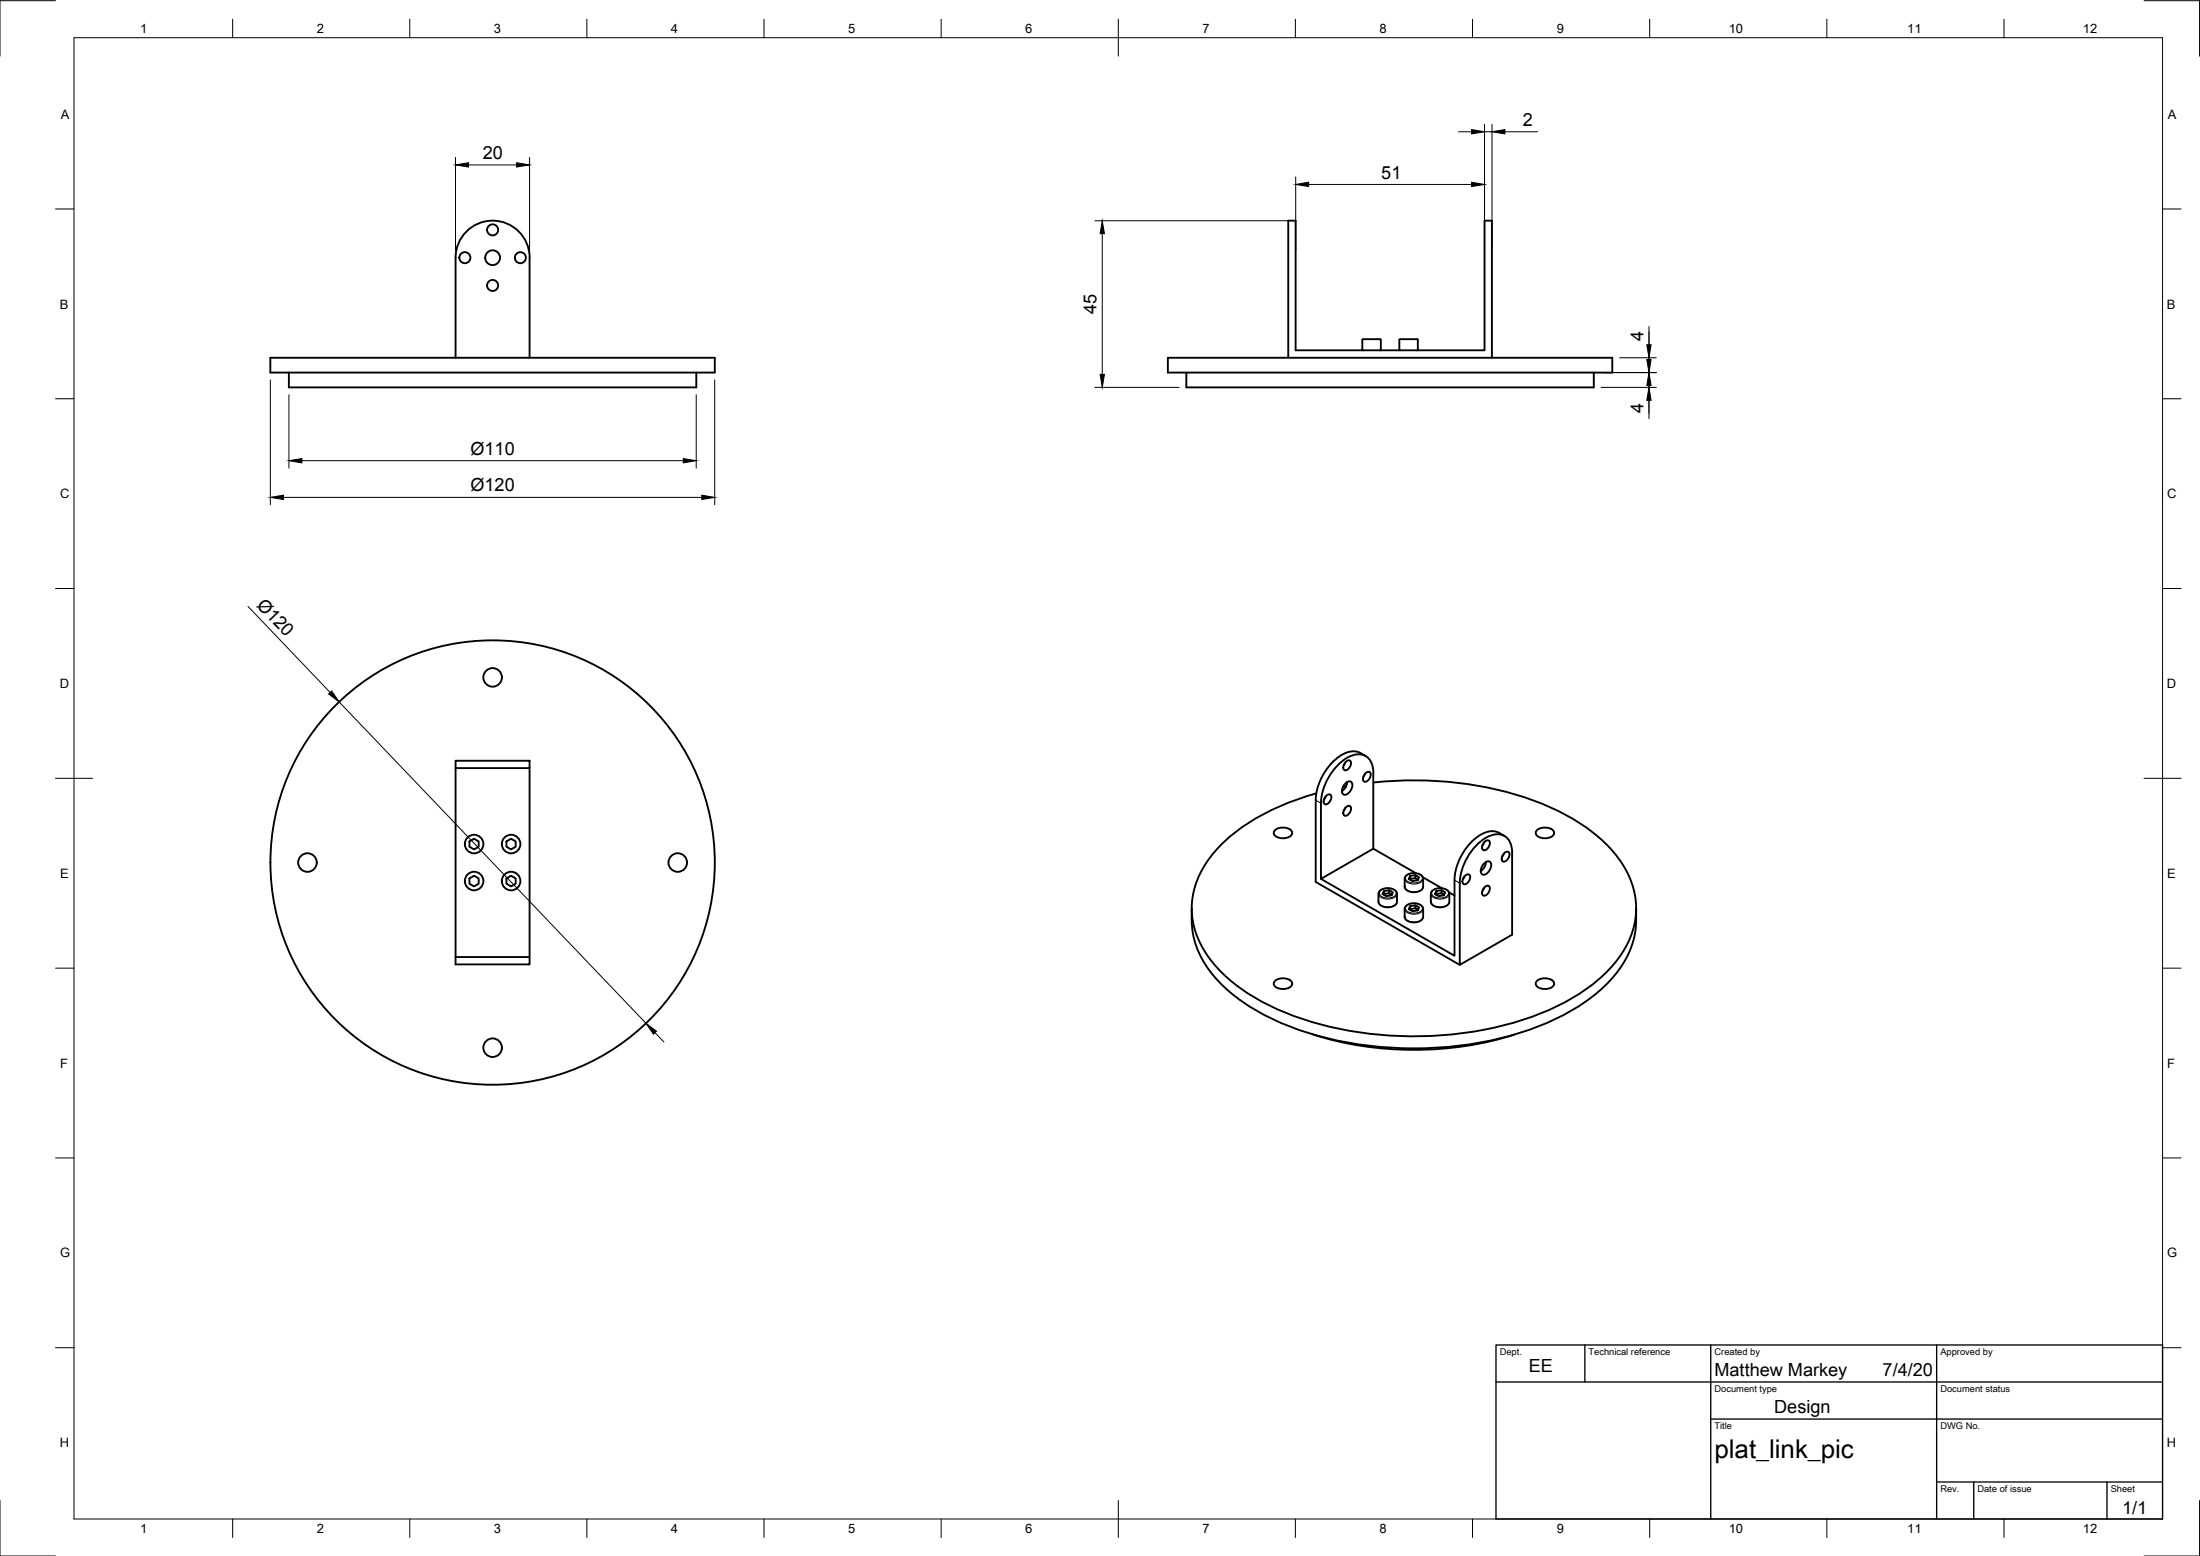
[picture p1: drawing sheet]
<svg xmlns="http://www.w3.org/2000/svg" width="594mm" height="420mm" viewBox="0 0 594 420" stroke-linecap="round" stroke-linejoin="round" font-family="sans-serif">
<!-- layer: Visible -->
<g fill="none" stroke="#000" stroke-width=".51">
<path d="M143 69.6v27M143 69.6a10 10 0 0 0-10-10 10 10 0 0 0-10 10v27M73 96.6h120v4h-120zM315.4 96.6h120v4h-120zM347.9 96.6v-37h2v35h51v-35h2v37M372.7 94.6l.2-.2v-2.6a3.9 3.9 0 0 0-2.5-.2h-.9a1.66 1.66 0 0 0-1.6 .2v2.6l.2 .2M377.9 91.8v2.6M377.9 94.4l.2 .2M378.1 91.6h4.6M378.1 91.6l-.2 .2M382.7 91.6l.2 .2M382.9 91.8v2.6"/>
<path d="M382.9 94.4l-.2 .2M78 100.6v4h110v-4M320.4 100.6v4h110v-4M123 205.4h20v2h-20zM123 207.4v51M143 207.4v53h-20v-2h20M356.7 216.9v20.4l14.1-8.1M356.7 216.9a15.2 15.2 0 0 1 8.1-12.8 4 4 0 0 1 6 3.5v21.6l11.5 6.6M358 215l-.5 .9M358.1 214.9a.77 .77 0 0 1 1.4 0 1.95 1.95 0 0 1-1.7 2.3 1.42 1.42 0 0 1 .3-2.3zM363.3 218.1l-.5 .9M363.3 205.8l-.5 .9"/>
<path d="M363.4 211.4a1 1 0 0 1 1.4-.3 1 1 0 0 1 .3 1.3l-.6 1.4a1.08 1.08 0 0 1-1.1 .8 1.08 1.08 0 0 1-1-1l.2-.9zM363.5 218a.77 .77 0 0 1 1.3 0 1.95 1.95 0 0 1-1.6 2.3 1.42 1.42 0 0 1 .3-2.3zM363.5 205.7a.77 .77 0 0 1 1.3 0 1.95 1.95 0 0 1-1.6 2.3 1.42 1.42 0 0 1 .3-2.3zM363.5 212.4l-.9 .1M363.8 211.2a3.1 3.1 0 0 1-1.4 2.4M367.3 203.3l1.5 .9M367.4 203.3a5.7 5.7 0 0 0-6.1 1.2 15.8 15.8 0 0 0-6 11.6v22l38.9 22.4M368.6 208.9l-.5 .9M368.8 208.8a.77 .77 0 0 1 1.3 0 1.95 1.95 0 0 1-1.6 2.3 1.42 1.42 0 0 1 .3-2.3zM370.9 211.3a94.4 94.4 0 0 1 49.1 7.3 42.3 42.3 0 0 1 18.8 15.9 21.1 21.1 0 0 1-1.2 23.5 45 45 0 0 1-20 15 97.5 97.5 0 0 1-70.5 .5 47.6 47.6 0 0 1-20.8-15.2 21.5 21.5 0 0 1 .9-27.3 48.6 48.6 0 0 1 21.5-14.6l6.8-2.2M126.8 227.2l1.2-.7 1.3 .7v1.4l-1.3 .8-1.2-.8zM126.8 237.2l1.2-.7 1.3 .7v1.4l-1.3 .8-1.2-.8z"/>
<path d="M136.8 237.2l1.2-.7 1.3 .7v1.4l-1.3 .8-1.2-.8zM136.8 227.2l1.2-.7 1.3 .7v1.4l-1.3 .8-1.2-.8zM344.3 224.2a3.4 3.4 0 0 1 4.6 .3 1.57 1.57 0 0 1-1.8 1.8l-.7 .1a2.21 2.21 0 0 1-2.5-1.5zM379.6 236.6l.8-.6 1-.2 1.4 .1 1.1 .5 .4 .8v2.3l-.3 .6-.8 .6-1.2 .2-1.2-.1-1-.5-.5-.8v-2.3zM380.8 236.5l-.4 .8 1 .6 1.4-.2 .4-.8-1-.6v.8l.7 .4M380.8 237.3l-.1 .2M382.2 236.3l-1.4 .2v.8l1.4-.2M384.2 236.9l5.2 3M395.5 236.6l-.5 .9M395.6 236.5a.77 .77 0 0 1 1.4 0 1.95 1.95 0 0 1-1.7 2.3 1.42 1.42 0 0 1 .3-2.3zM400.8 239.7l-.5 .8M400.8 227.4l-.5 .9"/>
<path d="M400.9 233a1 1 0 0 1 1.4-.3 1 1 0 0 1 .3 1.3l-.6 1.4a1.08 1.08 0 0 1-1.2 .8 1.08 1.08 0 0 1-.9-1l.1-.9zM400.9 239.5a.77 .77 0 0 1 1.4 0 1.95 1.95 0 0 1-1.7 2.3 1.42 1.42 0 0 1 .3-2.3zM400.9 227.3a.77 .77 0 0 1 1.4 0 1.95 1.95 0 0 1-1.7 2.3 1.42 1.42 0 0 1 .3-2.3zM401.3 232.7a3.1 3.1 0 0 1-1.5 2.5M404.8 224.9l1.5 .8M404.8 224.9a5.7 5.7 0 0 0-6 1.2 15.8 15.8 0 0 0-6 11.5v20.5l-36.1-20.8M406.1 230.5l-.5 .9M406.2 230.4a.77 .77 0 0 1 1.4 0 1.95 1.95 0 0 1-1.7 2.3 1.42 1.42 0 0 1 .3-2.3zM408.3 230.3v22.1l-14.1 8.1v-22a15.2 15.2 0 0 1 8.1-12.8 4 4 0 0 1 6 3.5v1.1M415 224.2a3.4 3.4 0 0 1 4.6 .3 1.57 1.57 0 0 1-1.8 1.8l-.6 .1a2.21 2.21 0 0 1-2.5-1.5zM321.8 245.3v3.2M321.8 248.5a24.6 24.6 0 0 0 8.2 17.5 61.5 61.5 0 0 0 28.5 14.4 99.3 99.3 0 0 0 56.9-3.2 49.3 49.3 0 0 0 21.7-15.2 22.6 22.6 0 0 0 4.7-13.5"/>
<path d="M372.5 240.6l.8-.5 1.2-.3 1.3 .1 .9 .5 .5 .8v2.4l-.2 .5-.8 .6-1.4 .3-1-.1-1-.4-.6-.9v-2.4zM373.7 240.6l-.4 .8 1.1 .6 1.4-.2 .3-.8-1-.6v.8l.7 .4M373.7 241.4l-.1 .2M375.1 240.4l-1.4 .2v.8l1.4-.2M379.5 244.8l1.2-.7 1.1-.2 1.1 .2 1 .4 .4 .8v2.4l-.3 .5-.8 .6-1.2 .3-1.2-.2-1-.5-.5-.7v-2.4zM380.8 244.7l-.4 .8 1 .6 1.4-.2 .4-.9-1-.5v.8l.7 .4M380.8 245.5l-.1 .1M382.2 244.5l-1.4 .2v.8l1.4-.2M386.7 240.6l.8-.5 1.1-.3 1.3 .1 1 .6 .5 .7v2.4l-.3 .5-.8 .6-1.3 .3-1.3-.2-.9-.5-.4-.7v-2.4zM387.9 240.6l-.4 .8 1 .6 1.4-.2 .4-.8-1-.6v.8l.7 .4M387.9 241.4l-.1 .2M389.3 240.4l-1.4 .2v.8l1.4-.2"/>
<path d="M391.3 241l1.5 .8M441.8 245.3v3.2M344.3 264.9a3.4 3.4 0 0 1 4.6 .3 1.57 1.57 0 0 1-1.8 1.8l-.7 .1a2.21 2.21 0 0 1-2.5-1.5zM354.6 279.3a91.3 91.3 0 0 0 54.4 0M415 264.9a3.4 3.4 0 0 1 4.6 .3 1.57 1.57 0 0 1-1.8 1.8l-.6 .1a2.21 2.21 0 0 1-2.5-1.5z"/>
<circle cx="125.5" cy="69.6" r="1.49"/>
<circle cx="133" cy="62.1" r="1.49"/>
<circle cx="133" cy="77.1" r="1.49"/>
<circle cx="133" cy="69.6" r="2"/>
<circle cx="140.5" cy="69.6" r="1.49"/>
<circle cx="133" cy="182.9" r="2.51"/>
<circle cx="83" cy="232.9" r="2.51"/>
<circle cx="128" cy="227.9" r="2.51"/>
<circle cx="128" cy="237.9" r="2.51"/>
<circle cx="133" cy="232.9" r="60"/>
<circle cx="138" cy="237.9" r="2.51"/>
<circle cx="138" cy="227.9" r="2.51"/>
<circle cx="183" cy="232.9" r="2.51"/>
<circle cx="133" cy="282.9" r="2.51"/>
</g>
<!-- layer: Visible Narrow -->
<g fill="none" stroke="#000" stroke-width=".27">
<path d="M355.3 216.1l1.4 .8M379.3 237.3a2.8 2.8 0 0 0 3.8 1.2 1.54 1.54 0 0 0 1.2-1.2M379.3 239.4a2.8 2.8 0 0 0 3.8 1.2 1.54 1.54 0 0 0 1.2-1.2M379.8 236.4a3.1 3.1 0 0 1 4.2 .4 1.43 1.43 0 0 1-1.6 1.6h-1.2a1.31 1.31 0 0 1-1.3-.5 1.31 1.31 0 0 1-.1-1.5zM392.8 237.7l1.4 .8M372.2 241.3a2.8 2.8 0 0 0 3.8 1.3 1.54 1.54 0 0 0 1.3-1.3M372.2 243.5a2.8 2.8 0 0 0 3.8 1.2 1.54 1.54 0 0 0 1.3-1.2M372.7 240.5a3.1 3.1 0 0 1 4.3 .3 1.43 1.43 0 0 1-1.7 1.6h-1.1a1.31 1.31 0 0 1-1.4-.5 1.31 1.31 0 0 1-.1-1.4zM379.3 245.4a2.8 2.8 0 0 0 3.8 1.3 1.54 1.54 0 0 0 1.2-1.3M379.3 247.5a2.8 2.8 0 0 0 3.8 1.3 1.54 1.54 0 0 0 1.2-1.3M379.8 244.6a3.1 3.1 0 0 1 4.2 .3 1.43 1.43 0 0 1-1.6 1.6h-1.2a1.31 1.31 0 0 1-1.3-.5 1.31 1.31 0 0 1-.1-1.4zM386.4 241.3a2.8 2.8 0 0 0 3.8 1.3 1.54 1.54 0 0 0 1.2-1.3"/>
<path d="M386.4 243.5a2.8 2.8 0 0 0 3.8 1.2 1.54 1.54 0 0 0 1.2-1.2M386.9 240.5a3.1 3.1 0 0 1 4.2 .3 1.43 1.43 0 0 1-1.6 1.6h-1.2a1.31 1.31 0 0 1-1.3-.5 1.31 1.31 0 0 1-.1-1.4z"/>
</g>
<!-- layer: Border -->
<g fill="none" stroke="#000" stroke-width=".27">
<path d="M15 .2h-15v15M20 10.2h564v400h-564zM62.8 5.2v5M110.7 5.2v5M158.5 5.2v5M206.3 5.2v5M254.1 5.2v5M302 5.2v10M349.8 5.2v5M397.6 5.2v5M445.5 5.2v5M493.3 5.2v5"/>
<path d="M541.1 5.2v5M579 .2h15v15M15 56.4h5M584 56.4h5M15 107.7h5M584 107.7h5M15 158.9h5M584 158.9h5M15 210.2h10M579 210.2h10M15 261.4h5M584 261.4h5"/>
<path d="M15 312.7h5M584 312.7h5M15 363.9h5M584 363.9h5M0 405.2v15h15M62.8 410.2v5M110.7 410.2v5M158.5 410.2v5M206.3 410.2v5M254.1 410.2v5M302 405.2v10M349.8 410.2v5"/>
<path d="M397.6 410.2v5M445.5 410.2v5M493.3 410.2v5M541.1 410.2v5M594 405.2v15h-15"/>
</g>
<!-- layer: TitleBlock -->
<path d="M404 363.2h180v47h-180zM404 373.2h180M428 363.2v10M462 363.2v47M523 363.2v47M462 383.2h122M523 400.2h61M533 400.2v10M569 400.2v10" fill="none" stroke="#000" stroke-width=".36"/>
<!-- layer: Dimensions -->
<g fill="none" stroke="#000" stroke-width=".27">
<path d="M393.9 35.6h3.5M400.9 33.6v34M400.9 35.6h2M402.9 33.6v34M406.4 35.6h8.8M123 42.5v25.1M126.5 44.5h13M143 42.5v25.1M295.7 59.6h52.2M349.9 47.8v19.8M353.4 49.8h44M297.6 63.1v38"/>
<path d="M437.4 96.6h9.9M445.3 88.2v24.8M73 102.6v33.7M78 106.6v19.8M188 106.6v19.8M193 102.6v33.7M295.7 104.6h22.7M432.4 104.6h14.9M432.4 100.6h14.9M76.5 134.3h113M81.5 124.4h103M67 163.7l22.2 23.3"/>
<path d="M91.6 189.5l82.8 86.8M176.9 278.8l2.4 2.6"/>
</g>
<g fill="#000" stroke="#000" stroke-width=".27">
<path d="M397.4 35l3.5 .6-3.5 .6zM402.9 35.6l3.5-.6v1.2zM123 44.5l3.5-.6v1.2zM139.5 43.9l3.5 .6-3.5 .6zM349.9 49.8l3.5-.6v1.2zM397.4 49.2l3.5 .6-3.5 .6zM297.6 59.6l.6 3.5h-1.1zM444.7 93.1h1.2l-.6 3.5zM444.7 97.1h1.2l-.6 3.5zM297.1 101.1h1.1l-.6 3.5zM445.3 100.6l.6 3.5h-1.2zM445.3 104.6l.6 3.5h-1.2z"/>
<path d="M73 134.3l3.5-.6v1.2zM78 124.4l3.5-.6v1.2zM184.5 123.8l3.5 .6-3.5 .6zM189.5 133.7l3.5 .6-3.5 .6zM88.7 187.4l.9-.8 2 2.9zM174.4 276.3l2.9 2.1-.9 .9z"/>
</g>
<text font-size="7" x="463" y="393.7">plat_link_pic</text>
<g font-size="4.9">
<text x="411.2" y="34.1">2</text>
<text x="130.3" y="43">20</text>
<text x="373" y="48.2">51</text>
<text x="296.1" y="84.8" transform="rotate(-90 296.1 84.8)">45</text>
<text x="443.8" y="92.2" transform="rotate(-90 443.8 92.2)">4</text>
<text x="443.8" y="111.6" transform="rotate(-90 443.8 111.6)">4</text>
<text x="127" y="122.8">Ø110</text>
<text x="127" y="132.7">Ø120</text>
<text x="69" y="163.6" transform="rotate(46 69 163.6)">Ø120</text>
<text x="412.9" y="370.6">EE</text>
<text x="463" y="371.7">Matthew Markey</text>
<text x="508.4" y="371.7">7/4/20</text>
<text x="479.1" y="381.6">Design</text>
<text x="573.1" y="408.8">1/1</text>
</g>
<g font-size="3.5">
<text x="37.9" y="8.9">1</text>
<text x="85.6" y="8.9">2</text>
<text x="133.4" y="8.9">3</text>
<text x="181.1" y="8.9">4</text>
<text x="229" y="8.9">5</text>
<text x="276.8" y="8.9">6</text>
<text x="324.7" y="8.9">7</text>
<text x="372.5" y="8.9">8</text>
<text x="420.4" y="8.9">9</text>
<text x="466.8" y="8.9">10</text>
<text x="515" y="8.9">11</text>
<text x="562.5" y="8.9">12</text>
<text x="16.4" y="32">A</text>
<text x="585.4" y="32">A</text>
<text x="16.2" y="83.3">B</text>
<text x="585.2" y="83.3">B</text>
<text x="16.2" y="134.6">C</text>
<text x="585.2" y="134.6">C</text>
<text x="16.2" y="185.8">D</text>
<text x="585.2" y="185.8">D</text>
<text x="16.2" y="237">E</text>
<text x="585.2" y="237">E</text>
<text x="16.2" y="288.3">F</text>
<text x="585.2" y="288.3">F</text>
<text x="16.2" y="339.6">G</text>
<text x="585.2" y="339.6">G</text>
<text x="16.2" y="390.8">H</text>
<text x="585.2" y="390.8">H</text>
<text x="37.9" y="413.9">1</text>
<text x="85.6" y="413.9">2</text>
<text x="133.4" y="413.9">3</text>
<text x="181.1" y="413.9">4</text>
<text x="229" y="413.9">5</text>
<text x="276.8" y="413.9">6</text>
<text x="324.7" y="413.9">7</text>
<text x="372.5" y="413.9">8</text>
<text x="420.4" y="413.9">9</text>
<text x="466.8" y="413.9">10</text>
<text x="515" y="413.9">11</text>
<text x="562.5" y="413.9">12</text>
</g>
<g font-size="2.5">
<text x="405" y="366">Dept.</text>
<text x="429" y="366">Technical reference</text>
<text x="463" y="366">Created by</text>
<text x="524" y="366">Approved by</text>
<text x="463" y="376">Document type</text>
<text x="524" y="376">Document status</text>
<text x="463" y="386">Title</text>
<text x="524" y="386">DWG No.</text>
<text x="524" y="403">Rev.</text>
<text x="534" y="403">Date of issue</text>
<text x="570" y="403">Sheet</text>
</g>
</svg>
